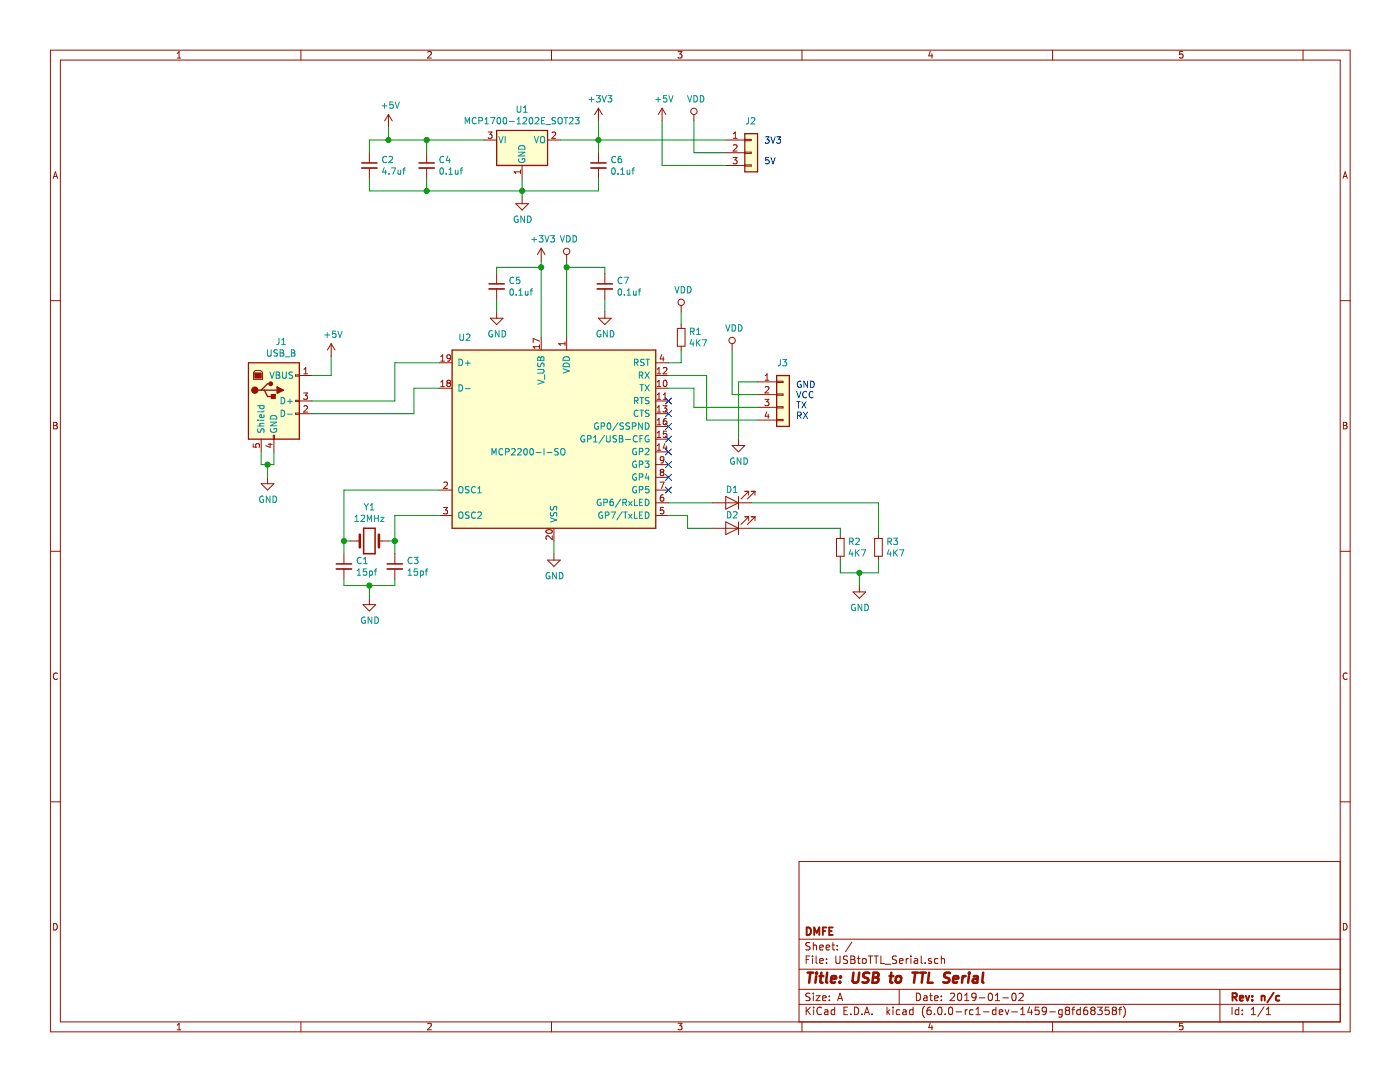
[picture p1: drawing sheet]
EESchema Schematic File Version 4
EELAYER 29 0
EELAYER END
$Descr A 11000 8500
encoding utf-8
Sheet 1 1
Title "USB to TTL Serial"
Date "2019-01-02"
Rev "n/c"
Comp "DMFE"
Comment1 ""
Comment2 ""
Comment3 ""
Comment4 ""
$EndDescr
$Comp
L Connector:USB_B J1
U 1 1
P 2150 3150
F 0 "J1" H 2207 3617 50  0000 C CNN
F 1 "USB_B" H 2207 3526 50  0000 C CNN
F 2 "Connector_USB:USB_B_OST_USB-B1HSxx_Horizontal" H 2300 3100 50  0001 C CNN
F 3 " ~" H 2300 3100 50  0001 C CNN
	1    2150 3150
	1    0    0    -1  
$EndComp
$Comp
L Connector_Generic:Conn_01x04 J3
U 1 1
P 6150 3100
F 0 "J3" H 6100 3350 50  0000 L CNN
F 1 "Conn_01x04" H 6230 3001 50  0001 L CNN
F 2 "Connector_PinHeader_2.54mm:PinHeader_1x04_P2.54mm_Vertical" H 6150 3100 50  0001 C CNN
F 3 "~" H 6150 3100 50  0001 C CNN
	1    6150 3100
	1    0    0    -1  
$EndComp
Text Notes 6250 3300 0    50   ~ 0
GND\nVCC\nTX\nRX
$Comp
L Interface_USB:MCP2200-I-SO U2
U 1 1
P 4350 3450
F 0 "U2" H 5050 4250 50  0000 C CNN
F 1 "MCP2200-I-SO" H 4550 3350 50  0000 C CNN
F 2 "Package_SO:SOIC-20W_7.5x12.8mm_P1.27mm" H 4350 2300 50  0001 C CNN
F 3 "http://ww1.microchip.com/downloads/en/DeviceDoc/200022228D.pdf" H 4350 2450 50  0001 C CNN
	1    4350 3450
	-1   0    0    -1  
$EndComp
$Comp
L Device:Crystal Y1
U 1 1
P 2900 4250
F 0 "Y1" H 2900 4518 50  0000 C CNN
F 1 "12MHz" H 2900 4427 50  0000 C CNN
F 2 "Crystal:Crystal_HC49-4H_Vertical" H 2900 4250 50  0001 C CNN
F 3 "~" H 2900 4250 50  0001 C CNN
	1    2900 4250
	1    0    0    -1  
$EndComp
$Comp
L Device:C_Small C3
U 1 1
P 3100 4450
F 0 "C3" H 3192 4496 50  0000 L CNN
F 1 "15pf" H 3192 4405 50  0000 L CNN
F 2 "Capacitor_SMD:C_0805_2012Metric_Pad1.15x1.40mm_HandSolder" H 3100 4450 50  0001 C CNN
F 3 "~" H 3100 4450 50  0001 C CNN
	1    3100 4450
	1    0    0    -1  
$EndComp
$Comp
L Device:C_Small C1
U 1 1
P 2700 4450
F 0 "C1" H 2792 4496 50  0000 L CNN
F 1 "15pf" H 2792 4405 50  0000 L CNN
F 2 "Capacitor_SMD:C_0805_2012Metric_Pad1.15x1.40mm_HandSolder" H 2700 4450 50  0001 C CNN
F 3 "~" H 2700 4450 50  0001 C CNN
	1    2700 4450
	1    0    0    -1  
$EndComp
$Comp
L Device:R_Small R1
U 1 1
P 5350 2650
F 0 "R1" H 5409 2696 50  0000 L CNN
F 1 "4K7" H 5409 2605 50  0000 L CNN
F 2 "Resistor_SMD:R_0805_2012Metric_Pad1.15x1.40mm_HandSolder" H 5350 2650 50  0001 C CNN
F 3 "~" H 5350 2650 50  0001 C CNN
	1    5350 2650
	1    0    0    -1  
$EndComp
$Comp
L Device:C_Small C7
U 1 1
P 4750 2250
F 0 "C7" H 4842 2296 50  0000 L CNN
F 1 "0.1uf" H 4842 2205 50  0000 L CNN
F 2 "Capacitor_SMD:C_0805_2012Metric_Pad1.15x1.40mm_HandSolder" H 4750 2250 50  0001 C CNN
F 3 "~" H 4750 2250 50  0001 C CNN
	1    4750 2250
	1    0    0    -1  
$EndComp
$Comp
L Device:C_Small C5
U 1 1
P 3900 2250
F 0 "C5" H 3992 2296 50  0000 L CNN
F 1 "0.1uf" H 3992 2205 50  0000 L CNN
F 2 "Capacitor_SMD:C_0805_2012Metric_Pad1.15x1.40mm_HandSolder" H 3900 2250 50  0001 C CNN
F 3 "~" H 3900 2250 50  0001 C CNN
	1    3900 2250
	1    0    0    -1  
$EndComp
$Comp
L Device:C_Small C4
U 1 1
P 3350 1300
F 0 "C4" H 3442 1346 50  0000 L CNN
F 1 "0.1uf" H 3442 1255 50  0000 L CNN
F 2 "Capacitor_SMD:C_0805_2012Metric_Pad1.15x1.40mm_HandSolder" H 3350 1300 50  0001 C CNN
F 3 "~" H 3350 1300 50  0001 C CNN
	1    3350 1300
	1    0    0    -1  
$EndComp
$Comp
L Device:C_Small C2
U 1 1
P 2900 1300
F 0 "C2" H 2992 1346 50  0000 L CNN
F 1 "4.7uf" H 2992 1255 50  0000 L CNN
F 2 "Capacitor_SMD:C_0805_2012Metric_Pad1.15x1.40mm_HandSolder" H 2900 1300 50  0001 C CNN
F 3 "~" H 2900 1300 50  0001 C CNN
	1    2900 1300
	1    0    0    -1  
$EndComp
$Comp
L Regulator_Linear:MCP1700-1202E_SOT23 U1
U 1 1
P 4100 1100
F 0 "U1" H 4100 1342 50  0000 C CNN
F 1 "MCP1700-1202E_SOT23" H 4100 1251 50  0000 C CNN
F 2 "Package_TO_SOT_SMD:SOT-23" H 4100 1325 50  0001 C CNN
F 3 "http://ww1.microchip.com/downloads/en/DeviceDoc/20001826C.pdf" H 4100 1100 50  0001 C CNN
	1    4100 1100
	1    0    0    -1  
$EndComp
$Comp
L Device:C_Small C6
U 1 1
P 4700 1300
F 0 "C6" H 4792 1346 50  0000 L CNN
F 1 "0.1uf" H 4792 1255 50  0000 L CNN
F 2 "Capacitor_SMD:C_0805_2012Metric_Pad1.15x1.40mm_HandSolder" H 4700 1300 50  0001 C CNN
F 3 "~" H 4700 1300 50  0001 C CNN
	1    4700 1300
	1    0    0    -1  
$EndComp
$Comp
L power:+5V #PWR0101
U 1 1
P 2600 2800
F 0 "#PWR0101" H 2600 2650 50  0001 C CNN
F 1 "+5V" H 2615 2973 50  0000 C CNN
F 2 "" H 2600 2800 50  0001 C CNN
F 3 "" H 2600 2800 50  0001 C CNN
	1    2600 2800
	1    0    0    -1  
$EndComp
$Comp
L power:+5V #PWR0102
U 1 1
P 3050 1000
F 0 "#PWR0102" H 3050 850 50  0001 C CNN
F 1 "+5V" H 3065 1173 50  0000 C CNN
F 2 "" H 3050 1000 50  0001 C CNN
F 3 "" H 3050 1000 50  0001 C CNN
	1    3050 1000
	1    0    0    -1  
$EndComp
$Comp
L power:GND #PWR0103
U 1 1
P 2100 3750
F 0 "#PWR0103" H 2100 3500 50  0001 C CNN
F 1 "GND" H 2105 3577 50  0000 C CNN
F 2 "" H 2100 3750 50  0001 C CNN
F 3 "" H 2100 3750 50  0001 C CNN
	1    2100 3750
	1    0    0    -1  
$EndComp
$Comp
L power:GND #PWR0104
U 1 1
P 2900 4700
F 0 "#PWR0104" H 2900 4450 50  0001 C CNN
F 1 "GND" H 2905 4527 50  0000 C CNN
F 2 "" H 2900 4700 50  0001 C CNN
F 3 "" H 2900 4700 50  0001 C CNN
	1    2900 4700
	1    0    0    -1  
$EndComp
$Comp
L Device:LED D1
U 1 1
P 5750 3950
F 0 "D1" H 5750 3850 50  0000 C CNN
F 1 "LED" H 5743 3786 50  0001 C CNN
F 2 "LED_SMD:LED_1206_3216Metric_Pad1.42x1.75mm_HandSolder" H 5750 3950 50  0001 C CNN
F 3 "~" H 5750 3950 50  0001 C CNN
	1    5750 3950
	-1   0    0    1   
$EndComp
$Comp
L Device:LED D2
U 1 1
P 5750 4150
F 0 "D2" H 5750 4050 50  0000 C CNN
F 1 "LED" H 5743 3986 50  0001 C CNN
F 2 "LED_SMD:LED_1206_3216Metric_Pad1.42x1.75mm_HandSolder" H 5750 4150 50  0001 C CNN
F 3 "~" H 5750 4150 50  0001 C CNN
	1    5750 4150
	-1   0    0    1   
$EndComp
$Comp
L Device:R_Small R2
U 1 1
P 6600 4300
F 0 "R2" H 6659 4346 50  0000 L CNN
F 1 "4K7" H 6659 4255 50  0000 L CNN
F 2 "Resistor_SMD:R_0805_2012Metric_Pad1.15x1.40mm_HandSolder" H 6600 4300 50  0001 C CNN
F 3 "~" H 6600 4300 50  0001 C CNN
	1    6600 4300
	1    0    0    -1  
$EndComp
$Comp
L Device:R_Small R3
U 1 1
P 6900 4300
F 0 "R3" H 6959 4346 50  0000 L CNN
F 1 "4K7" H 6959 4255 50  0000 L CNN
F 2 "Resistor_SMD:R_0805_2012Metric_Pad1.15x1.40mm_HandSolder" H 6900 4300 50  0001 C CNN
F 3 "~" H 6900 4300 50  0001 C CNN
	1    6900 4300
	1    0    0    -1  
$EndComp
$Comp
L Connector_Generic:Conn_01x03 J2
U 1 1
P 5900 1200
F 0 "J2" H 5850 1450 50  0000 L CNN
F 1 "Conn_01x03" H 5980 1151 50  0001 L CNN
F 2 "Connector_PinHeader_2.54mm:PinHeader_1x03_P2.54mm_Vertical" H 5900 1200 50  0001 C CNN
F 3 "~" H 5900 1200 50  0001 C CNN
	1    5900 1200
	1    0    0    -1  
$EndComp
$Comp
L power:GND #PWR0105
U 1 1
P 4100 1550
F 0 "#PWR0105" H 4100 1300 50  0001 C CNN
F 1 "GND" H 4105 1377 50  0000 C CNN
F 2 "" H 4100 1550 50  0001 C CNN
F 3 "" H 4100 1550 50  0001 C CNN
	1    4100 1550
	1    0    0    -1  
$EndComp
Wire Wire Line
	2900 1400 2900 1500
Wire Wire Line
	2900 1500 3350 1500
Wire Wire Line
	4100 1500 4100 1400
Wire Wire Line
	4100 1550 4100 1500
Connection ~ 4100 1500
Wire Wire Line
	3350 1400 3350 1500
Connection ~ 3350 1500
Wire Wire Line
	3350 1500 4100 1500
Wire Wire Line
	4100 1500 4700 1500
Wire Wire Line
	4700 1500 4700 1400
Wire Wire Line
	3800 1100 3350 1100
Wire Wire Line
	3050 1100 3050 1000
Wire Wire Line
	2900 1200 2900 1100
Wire Wire Line
	2900 1100 3050 1100
Connection ~ 3050 1100
Wire Wire Line
	3350 1200 3350 1100
Connection ~ 3350 1100
Wire Wire Line
	3350 1100 3050 1100
Wire Wire Line
	4400 1100 4700 1100
Text Notes 6000 1300 0    50   ~ 0
3V3\n\n5V
$Comp
L power:VDD #PWR0106
U 1 1
P 5450 950
F 0 "#PWR0106" H 5450 800 50  0001 C CNN
F 1 "VDD" H 5467 1123 50  0000 C CNN
F 2 "" H 5450 950 50  0001 C CNN
F 3 "" H 5450 950 50  0001 C CNN
	1    5450 950 
	1    0    0    -1  
$EndComp
Wire Wire Line
	5450 950  5450 1200
Wire Wire Line
	5450 1200 5700 1200
$Comp
L power:+5V #PWR0107
U 1 1
P 5200 950
F 0 "#PWR0107" H 5200 800 50  0001 C CNN
F 1 "+5V" H 5215 1123 50  0000 C CNN
F 2 "" H 5200 950 50  0001 C CNN
F 3 "" H 5200 950 50  0001 C CNN
	1    5200 950 
	1    0    0    -1  
$EndComp
Wire Wire Line
	5200 950  5200 1300
Wire Wire Line
	5200 1300 5700 1300
Wire Wire Line
	4700 1200 4700 1100
Connection ~ 4700 1100
Wire Wire Line
	4700 1100 5700 1100
Wire Wire Line
	2900 4700 2900 4600
Wire Wire Line
	2900 4600 2700 4600
Wire Wire Line
	2700 4600 2700 4550
Wire Wire Line
	2900 4600 3100 4600
Wire Wire Line
	3100 4600 3100 4550
Connection ~ 2900 4600
Wire Wire Line
	2700 4350 2700 4250
Wire Wire Line
	2700 3850 3450 3850
Wire Wire Line
	2750 4250 2700 4250
Connection ~ 2700 4250
Wire Wire Line
	2700 4250 2700 3850
Wire Wire Line
	3100 4350 3100 4250
Wire Wire Line
	3100 4050 3450 4050
Wire Wire Line
	3050 4250 3100 4250
Connection ~ 3100 4250
Wire Wire Line
	3100 4250 3100 4050
Wire Wire Line
	2450 2950 2600 2950
Wire Wire Line
	2600 2950 2600 2800
Wire Wire Line
	2150 3550 2150 3650
Wire Wire Line
	2150 3650 2100 3650
Wire Wire Line
	2100 3650 2100 3750
Wire Wire Line
	2050 3550 2050 3650
Wire Wire Line
	2050 3650 2100 3650
Connection ~ 2100 3650
Wire Wire Line
	2450 3150 3100 3150
Wire Wire Line
	3100 3150 3100 2850
Wire Wire Line
	3100 2850 3450 2850
Wire Wire Line
	2450 3250 3250 3250
Wire Wire Line
	3250 3250 3250 3050
Wire Wire Line
	3250 3050 3450 3050
$Comp
L power:GND #PWR0108
U 1 1
P 6750 4600
F 0 "#PWR0108" H 6750 4350 50  0001 C CNN
F 1 "GND" H 6755 4427 50  0000 C CNN
F 2 "" H 6750 4600 50  0001 C CNN
F 3 "" H 6750 4600 50  0001 C CNN
	1    6750 4600
	1    0    0    -1  
$EndComp
Wire Wire Line
	5250 3950 5600 3950
Wire Wire Line
	5250 4050 5400 4050
Wire Wire Line
	5400 4050 5400 4150
Wire Wire Line
	5400 4150 5600 4150
Wire Wire Line
	5900 3950 6900 3950
Wire Wire Line
	6900 3950 6900 4200
Wire Wire Line
	5900 4150 6600 4150
Wire Wire Line
	6600 4150 6600 4200
Wire Wire Line
	6600 4400 6600 4500
Wire Wire Line
	6600 4500 6750 4500
Wire Wire Line
	6750 4500 6750 4600
Wire Wire Line
	6900 4400 6900 4500
Wire Wire Line
	6900 4500 6750 4500
Connection ~ 6750 4500
Wire Wire Line
	5250 2850 5350 2850
Wire Wire Line
	5350 2850 5350 2750
$Comp
L power:VDD #PWR0109
U 1 1
P 5350 2450
F 0 "#PWR0109" H 5350 2300 50  0001 C CNN
F 1 "VDD" H 5367 2623 50  0000 C CNN
F 2 "" H 5350 2450 50  0001 C CNN
F 3 "" H 5350 2450 50  0001 C CNN
	1    5350 2450
	1    0    0    -1  
$EndComp
$Comp
L power:VDD #PWR0110
U 1 1
P 4450 2050
F 0 "#PWR0110" H 4450 1900 50  0001 C CNN
F 1 "VDD" H 4467 2223 50  0000 C CNN
F 2 "" H 4450 2050 50  0001 C CNN
F 3 "" H 4450 2050 50  0001 C CNN
	1    4450 2050
	1    0    0    -1  
$EndComp
$Comp
L power:+3V3 #PWR0111
U 1 1
P 4700 950
F 0 "#PWR0111" H 4700 800 50  0001 C CNN
F 1 "+3V3" H 4715 1123 50  0000 C CNN
F 2 "" H 4700 950 50  0001 C CNN
F 3 "" H 4700 950 50  0001 C CNN
	1    4700 950 
	1    0    0    -1  
$EndComp
$Comp
L power:+3V3 #PWR0112
U 1 1
P 4250 2050
F 0 "#PWR0112" H 4250 1900 50  0001 C CNN
F 1 "+3V3" H 4265 2223 50  0000 C CNN
F 2 "" H 4250 2050 50  0001 C CNN
F 3 "" H 4250 2050 50  0001 C CNN
	1    4250 2050
	1    0    0    -1  
$EndComp
Wire Wire Line
	5350 2550 5350 2450
Wire Wire Line
	4450 2100 4750 2100
Wire Wire Line
	4750 2100 4750 2150
Connection ~ 4450 2100
Wire Wire Line
	4450 2100 4450 2050
Wire Wire Line
	4250 2050 4250 2100
Wire Wire Line
	4250 2100 3900 2100
Wire Wire Line
	3900 2100 3900 2150
Connection ~ 4250 2100
$Comp
L power:GND #PWR0113
U 1 1
P 4750 2450
F 0 "#PWR0113" H 4750 2200 50  0001 C CNN
F 1 "GND" H 4755 2277 50  0000 C CNN
F 2 "" H 4750 2450 50  0001 C CNN
F 3 "" H 4750 2450 50  0001 C CNN
	1    4750 2450
	1    0    0    -1  
$EndComp
$Comp
L power:GND #PWR0114
U 1 1
P 3900 2450
F 0 "#PWR0114" H 3900 2200 50  0001 C CNN
F 1 "GND" H 3905 2277 50  0000 C CNN
F 2 "" H 3900 2450 50  0001 C CNN
F 3 "" H 3900 2450 50  0001 C CNN
	1    3900 2450
	1    0    0    -1  
$EndComp
Wire Wire Line
	4700 1100 4700 950 
Wire Wire Line
	3900 2450 3900 2350
Wire Wire Line
	4750 2450 4750 2350
Wire Wire Line
	4450 2100 4450 2650
Wire Wire Line
	4250 2100 4250 2650
$Comp
L power:VDD #PWR0115
U 1 1
P 5750 2750
F 0 "#PWR0115" H 5750 2600 50  0001 C CNN
F 1 "VDD" H 5767 2923 50  0000 C CNN
F 2 "" H 5750 2750 50  0001 C CNN
F 3 "" H 5750 2750 50  0001 C CNN
	1    5750 2750
	1    0    0    -1  
$EndComp
Wire Wire Line
	5750 2750 5750 3100
Wire Wire Line
	5750 3100 5950 3100
$Comp
L power:GND #PWR0116
U 1 1
P 5800 3450
F 0 "#PWR0116" H 5800 3200 50  0001 C CNN
F 1 "GND" H 5805 3277 50  0000 C CNN
F 2 "" H 5800 3450 50  0001 C CNN
F 3 "" H 5800 3450 50  0001 C CNN
	1    5800 3450
	1    0    0    -1  
$EndComp
Wire Wire Line
	5800 3450 5800 3000
Wire Wire Line
	5800 3000 5950 3000
Wire Wire Line
	5950 3200 5450 3200
Wire Wire Line
	5450 3200 5450 3050
Wire Wire Line
	5450 3050 5250 3050
Wire Wire Line
	5250 2950 5550 2950
Wire Wire Line
	5550 2950 5550 3300
Wire Wire Line
	5550 3300 5950 3300
NoConn ~ 5250 3850
NoConn ~ 5250 3750
NoConn ~ 5250 3650
NoConn ~ 5250 3550
NoConn ~ 5250 3450
NoConn ~ 5250 3350
NoConn ~ 5250 3250
NoConn ~ 5250 3150
$Comp
L power:GND #PWR?
U 1 1
P 4350 4350
F 0 "#PWR?" H 4350 4100 50  0001 C CNN
F 1 "GND" H 4355 4177 50  0000 C CNN
F 2 "" H 4350 4350 50  0001 C CNN
F 3 "" H 4350 4350 50  0001 C CNN
	1    4350 4350
	1    0    0    -1  
$EndComp
Wire Wire Line
	4350 4350 4350 4250
$EndSCHEMATC
